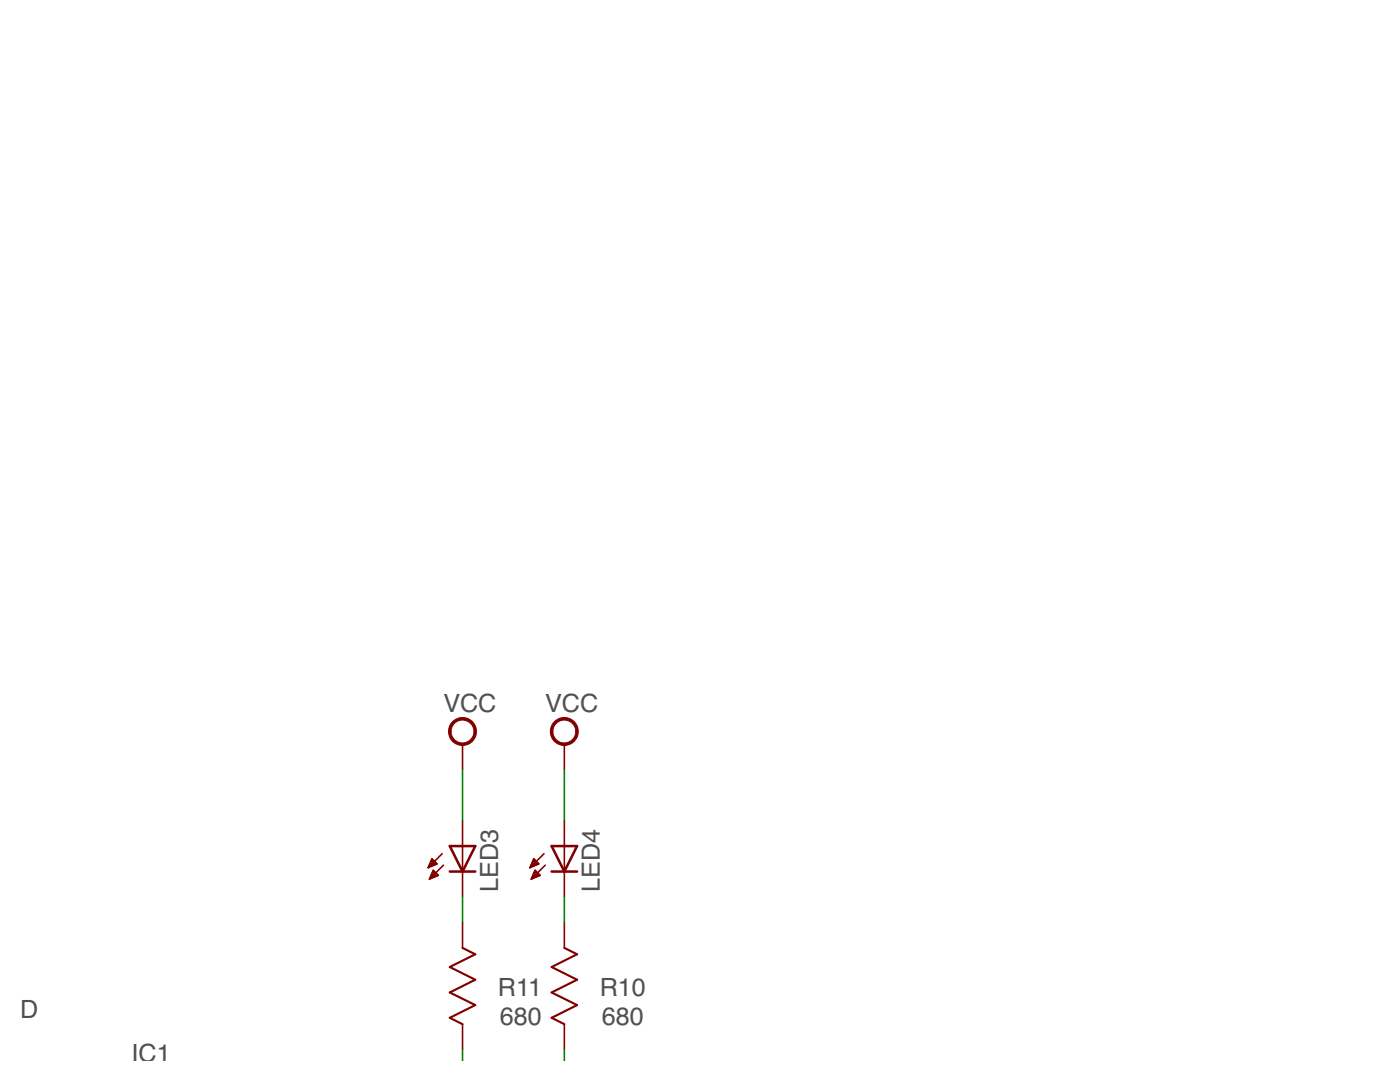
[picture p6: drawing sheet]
<svg xmlns="http://www.w3.org/2000/svg" width="279mm" height="216mm" viewBox="0 0 279 216" stroke-linecap="round" stroke-linejoin="round" font-family="sans-serif">
<g fill="none" stroke="#800000" stroke-width=".32">
<path d="M92.3 148.5v5.1M112.6 148.5v5.1M85.5 173.1h.1M85.6 172.8h.7M85.7 172.5h1.2M85.8 175.2h.3M85.8 172.2h1.3M85.9 175h.9M85.9 172h.9M86 174.7h1.4M86.1 171.7h.4M86.1 174.4h1.1"/>
<path d="M86.2 171.4h.1M86.2 171.4l1 1-1.8 .7zM86.3 174.1h.7M86.4 173.9h.3M86.5 173.7l1 1-1.8 .7zM88.2 170.3l-2.8 2.8M88.5 172.6l-2.8 2.8M92.3 163.7v15.3M105.8 173.1h.2M105.9 172.8h.7M106 172.5h1.2M106.1 175.2h.3"/>
<path d="M106.2 172.2h1.2M106.2 175h.9M106.3 172h.8M106.3 174.7h1.4M106.4 171.7h.4M106.4 174.4h1.1M106.5 171.4h.1M106.5 171.4l1 1-1.7 .7zM106.6 174.1h.7M106.7 173.9h.3M106.8 173.7l1 1-1.8 .7zM108.6 170.3l-2.8 2.8"/>
<path d="M108.8 172.6l-2.8 2.8M112.6 163.7v15.3M92.3 184.1v5M112.6 184.1v5M92.3 204.4v5M112.6 204.4v5"/>
</g>
<path d="M92.3 189.1l2.5 1.3-5 2.6 5 2.5-5 2.5 5 2.6-5 2.5 2.5 1.3M112.6 189.1l2.6 1.3-5.1 2.6 5.1 2.5-5.1 2.5 5.1 2.6-5.1 2.5 2.5 1.3" fill="none" stroke="#800000" stroke-width=".42"/>
<g fill="#800000" stroke="#800000" stroke-width=".2">
<path d="M90.2 144.1a2.79 2.79 0 0 1 4.5 .3 2.79 2.79 0 0 1-1.6 4.2 2.79 2.79 0 0 1-3.6-2.6h.5a2.29 2.29 0 0 1 3.4-2 2.29 2.29 0 0 1 .2 3.9 2.29 2.29 0 0 1-3.6-1.5v-.4h-.5a2.7 2.7 0 0 1 .7-1.9z" fill-rule="evenodd"/>
<path d="M110.5 144.1a2.79 2.79 0 0 1 4.5 .3 2.79 2.79 0 0 1-1.6 4.2 2.79 2.79 0 0 1-3.6-2.6h.5a2.29 2.29 0 0 1 3.4-2 2.29 2.29 0 0 1 .2 3.9 2.29 2.29 0 0 1-3.5-1.5l-.1-.4h-.5a2.7 2.7 0 0 1 .7-1.9z" fill-rule="evenodd"/>
</g>
<path d="M89.8 168.8h5l-2.5 5.1zM89.8 173.9h5M110.1 173.9h5.1M110.1 168.8h5.1l-2.6 5.1z" fill="none" stroke="#800000" stroke-width=".51"/>
<path d="M92.3 153.6v10.1M112.6 153.6v10.1M92.3 179v5.1M112.6 179v5.1M92.3 209.4v2.4M112.6 209.4v2.4" fill="none" stroke="#008000" stroke-width=".32"/>
<g font-size="5" fill="#505050">
<text x="88.5" y="142.2">VCC</text>
<text x="108.8" y="142.2">VCC</text>
<text x="99.4" y="178" transform="rotate(-90 99.4 178)">LED3</text>
<text x="119.7" y="178" transform="rotate(-90 119.7 178)">LED4</text>
<text x=".4" y="203.1">DD</text>
<text x="99.4" y="198.8">R11</text>
<text x="119.7" y="198.8">R10</text>
<text x="99.8" y="204.6">680</text>
<text x="120.1" y="204.6">680</text>
<text x="26.3" y="212">IC1</text>
</g>
</svg>
